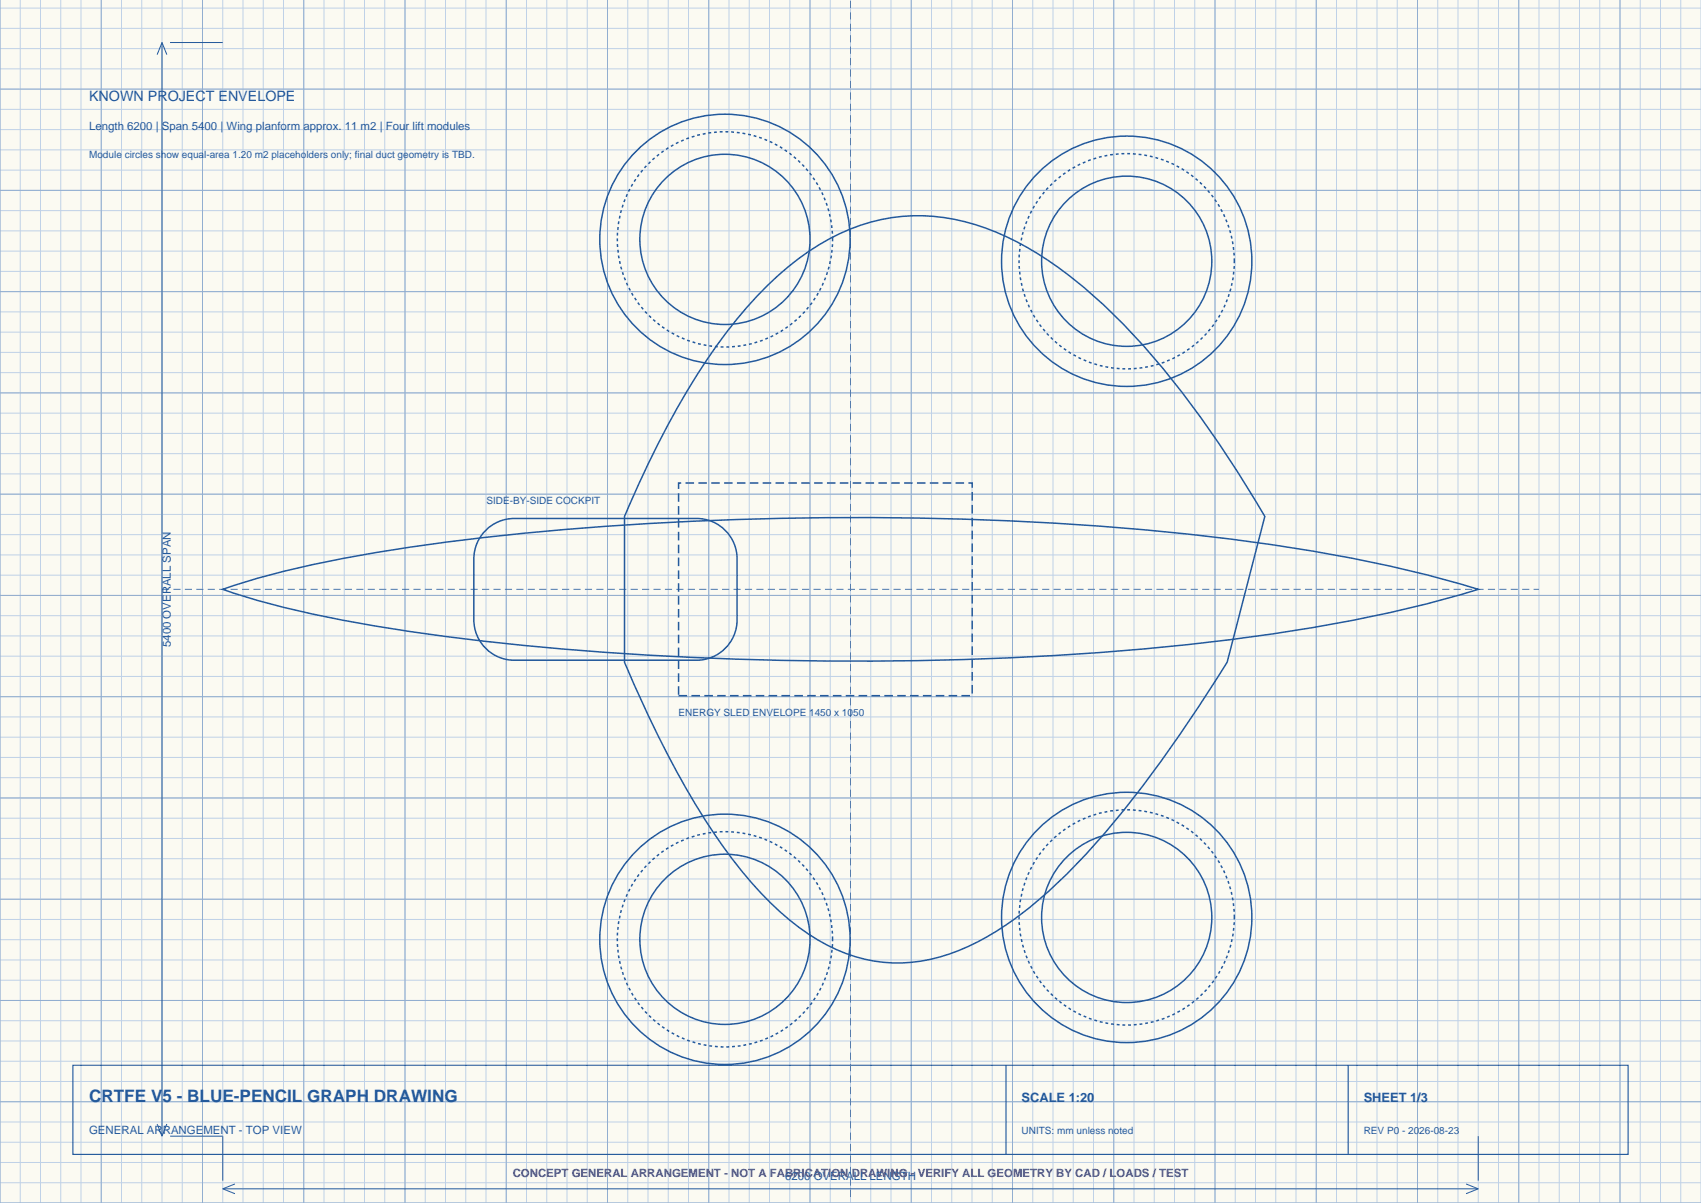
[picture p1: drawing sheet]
<svg xmlns="http://www.w3.org/2000/svg" width="420mm" height="297mm" viewBox="0 0 420 297" stroke-linecap="round" stroke-linejoin="round" font-family="sans-serif">
<path d="M0 0h420v297h-420z" fill-rule="evenodd" fill="#fbfaf2"/>
<g fill="none" stroke="#bfd1e7" stroke-width=".25">
<path d="M0 0v297h420v-297M0 17h420M0 12h420M0 7h420M0 2h420M5 0v297M10 0v297M15 0v297M20 0v297M25 0v297M30 0v297M35 0v297"/>
<path d="M40 0v297M45 0v297M50 0v297M55 0v297M60 0v297M65 0v297M70 0v297M75 0v297M80 0v297M85 0v297M90 0v297M95 0v297"/>
<path d="M100 0v297M105 0v297M110 0v297M115 0v297M120 0v297M125 0v297M130 0v297M135 0v297M140 0v297M145 0v297M150 0v297M155 0v297"/>
<path d="M160 0v297M165 0v297M170 0v297M175 0v297M180 0v297M185 0v297M190 0v297M195 0v297M200 0v297M205 0v297M210 0v297M215 0v297"/>
<path d="M220 0v297M225 0v297M230 0v297M235 0v297M240 0v297M245 0v297M250 0v297M255 0v297M260 0v297M265 0v297M270 0v297M275 0v297"/>
<path d="M280 0v297M285 0v297M290 0v297M295 0v297M300 0v297M305 0v297M310 0v297M315 0v297M320 0v297M325 0v297M330 0v297M335 0v297"/>
<path d="M340 0v297M345 0v297M350 0v297M355 0v297M360 0v297M365 0v297M370 0v297M375 0v297M380 0v297M385 0v297M390 0v297M395 0v297"/>
<path d="M400 0v297M405 0v297M410 0v297M415 0v297M0 37h420M0 32h420M0 27h420M0 22h420M0 57h420M0 52h420M0 47h420M0 42h420"/>
<path d="M0 77h420M0 72h420M0 67h420M0 62h420M0 97h420M0 92h420M0 87h420M0 82h420M0 117h420M0 112h420M0 107h420M0 102h420"/>
<path d="M0 137h420M0 132h420M0 127h420M0 122h420M0 157h420M0 152h420M0 147h420M0 142h420M0 177h420M0 172h420M0 167h420M0 162h420"/>
<path d="M0 197h420M0 192h420M0 187h420M0 182h420M0 217h420M0 212h420M0 207h420M0 202h420M0 237h420M0 232h420M0 227h420M0 222h420"/>
<path d="M0 257h420M0 252h420M0 247h420M0 242h420M0 277h420M0 272h420M0 267h420M0 262h420M0 292h420M0 287h420M0 282h420"/>
</g>
<g fill="none" stroke="#92aed0" stroke-width=".25">
<path d="M0 0v297h420M25 0v297M50 0v297M75 0v297M100 0v297M125 0v297M150 0v297M175 0v297M200 0v297M225 0v297M250 0v297M275 0v297"/>
<path d="M300 0v297M325 0v297M350 0v297M375 0v297M400 0v297M0 22h420M0 47h420M0 72h420M0 97h420M0 122h420M0 147h420M0 172h420"/>
<path d="M0 197h420M0 222h420M0 247h420M0 272h420"/>
</g>
<path d="M18 263h384v22h-384zM248.4 263v22M332.9 263v22" fill="none" stroke="#245a9b" stroke-width=".28"/>
<path d="M40 145.5h340M210 295.5v-295.6" fill="none" stroke="#4b79b1" stroke-width=".25" stroke-dasharray="1.8 1.1" stroke-linecap="butt"/>
<g fill="none" stroke="#245a9b" stroke-width=".37">
<path d="M186.6 73.5a63.1 63.1 0 0 1 27.2-18.3 45.3 45.3 0 0 1 27.5 .4 79.8 79.8 0 0 1 27 16 183.7 183.7 0 0 1 32.1 37l6 9.2 5.9 9.7-9.3 36a360.3 360.3 0 0 1-31 43.1 122.6 122.6 0 0 1-24.8 22.6 47.6 47.6 0 0 1-24.8 8.5 39.9 39.9 0 0 1-24.8-8.5l-6.2-5.2-6.2-6.5a179.8 179.8 0 0 1-24.8-40.2l-6.2-13.8v-36a209.2 209.2 0 0 1 25.7-46.1zM119.5 131.4a10 10 0 0 1 7.5-3.4h45a10 10 0 0 1 10 10v15a10 10 0 0 1-10 10h-45a10 10 0 0 1-10-10v-15a10 10 0 0 1 2.5-6.6zM55 145.5a225.2 225.2 0 0 1 36.3-8.8 723.8 723.8 0 0 1 107.1-8.8 743.9 743.9 0 0 1 117.4 6.8 336 336 0 0 1 49.2 10.8 356.1 356.1 0 0 1-63 12.6 826.5 826.5 0 0 1-147.3 3.3 569.9 569.9 0 0 1-73.9-9.1l-9.6-2.1-8.7-2.3z"/>
<circle cx="179" cy="59.1" r="30.9"/>
<circle cx="179" cy="59.1" r="21"/>
<circle cx="278.2" cy="64.5" r="30.9"/>
<circle cx="278.2" cy="64.5" r="21"/>
<circle cx="179" cy="231.9" r="30.9"/>
<circle cx="179" cy="231.9" r="21"/>
<circle cx="278.2" cy="226.5" r="30.9"/>
<circle cx="278.2" cy="226.5" r="21"/>
</g>
<path d="M205.6 59.1a26.6 26.6 0 0 0-39.3-23.3 26.6 26.6 0 0 0-1.8 45.6 26.6 26.6 0 0 0 41-20.2l.1-2.1M304.8 64.5a26.6 26.6 0 0 0-39.3-23.3 26.6 26.6 0 0 0-1.8 45.6 26.6 26.6 0 0 0 41-20.2l.1-2.1M205.6 231.9a26.6 26.6 0 0 0-39.3-23.3 26.6 26.6 0 0 0-1.8 45.6 26.6 26.6 0 0 0 41-20.2l.1-2.1M304.8 226.5a26.6 26.6 0 0 0-39.3-23.3 26.6 26.6 0 0 0-1.8 45.6 26.6 26.6 0 0 0 41-20.2l.1-2.1" fill="none" stroke="#245a9b" stroke-width=".37" stroke-dasharray=".7 .7" stroke-linecap="butt"/>
<path d="M167.6 119.2h72.4v52.5h-72.4z" fill="none" stroke="#245a9b" stroke-width=".37" stroke-dasharray="2.1 1.1" stroke-linecap="butt"/>
<g fill="none" stroke="#245a9b" stroke-width=".25">
<path d="M40 10.5v270M40 10.5l1.2 3M40 10.5l-1.2 3M42 10.5h13M38.8 277.5l1.2 3M41.2 277.5l-1.2 3M42 280.5h13v11M55 293.5h310M55 293.5l3 1.2M58 292.3l-3 1.2M362 292.3l3 1.2M365 280.5v11"/>
<path d="M365 293.5l-3 1.2"/>
</g>
<text font-size="4.2" fill="#245a9b" x="22" y="272">CRTFE V5 - BLUE-PENCIL GRAPH DRAWING</text>
<text font-size="3.5" fill="#245a9b" x="22" y="25">KNOWN PROJECT ENVELOPE</text>
<g font-size="3.2" fill="#245a9b">
<text x="252.2" y="272">SCALE 1:20</text>
<text x="336.7" y="272">SHEET 1/3</text>
</g>
<g font-size="2.8" fill="#245a9b">
<text x="22" y="32">Length 6200 | Span 5400 | Wing planform approx. 11 m2 | Four lift modules</text>
<text x="42.2" y="159.8" transform="rotate(-90 42.2 159.8)">5400 OVERALL SPAN</text>
<text x="22" y="280">GENERAL ARRANGEMENT - TOP VIEW</text>
<text x="193.8" y="291.3">6200 OVERALL LENGTH</text>
</g>
<text font-size="2.8" fill="#a23a3a" x="126.6" y="290.7">CONCEPT GENERAL ARRANGEMENT - NOT A FABRICATION DRAWING - VERIFY ALL GEOMETRY BY CAD / LOADS / TEST</text>
<g font-size="2.5" fill="#245a9b">
<text x="22" y="39">Module circles show equal-area 1.20 m2 placeholders only; final duct geometry is TBD.</text>
<text x="120.1" y="124.5">SIDE-BY-SIDE COCKPIT</text>
<text x="167.6" y="176.8">ENERGY SLED ENVELOPE 1450 x 1050</text>
<text x="252.2" y="280">UNITS: mm unless noted</text>
<text x="336.7" y="280">REV P0 - 2026-08-23</text>
</g>
</svg>
